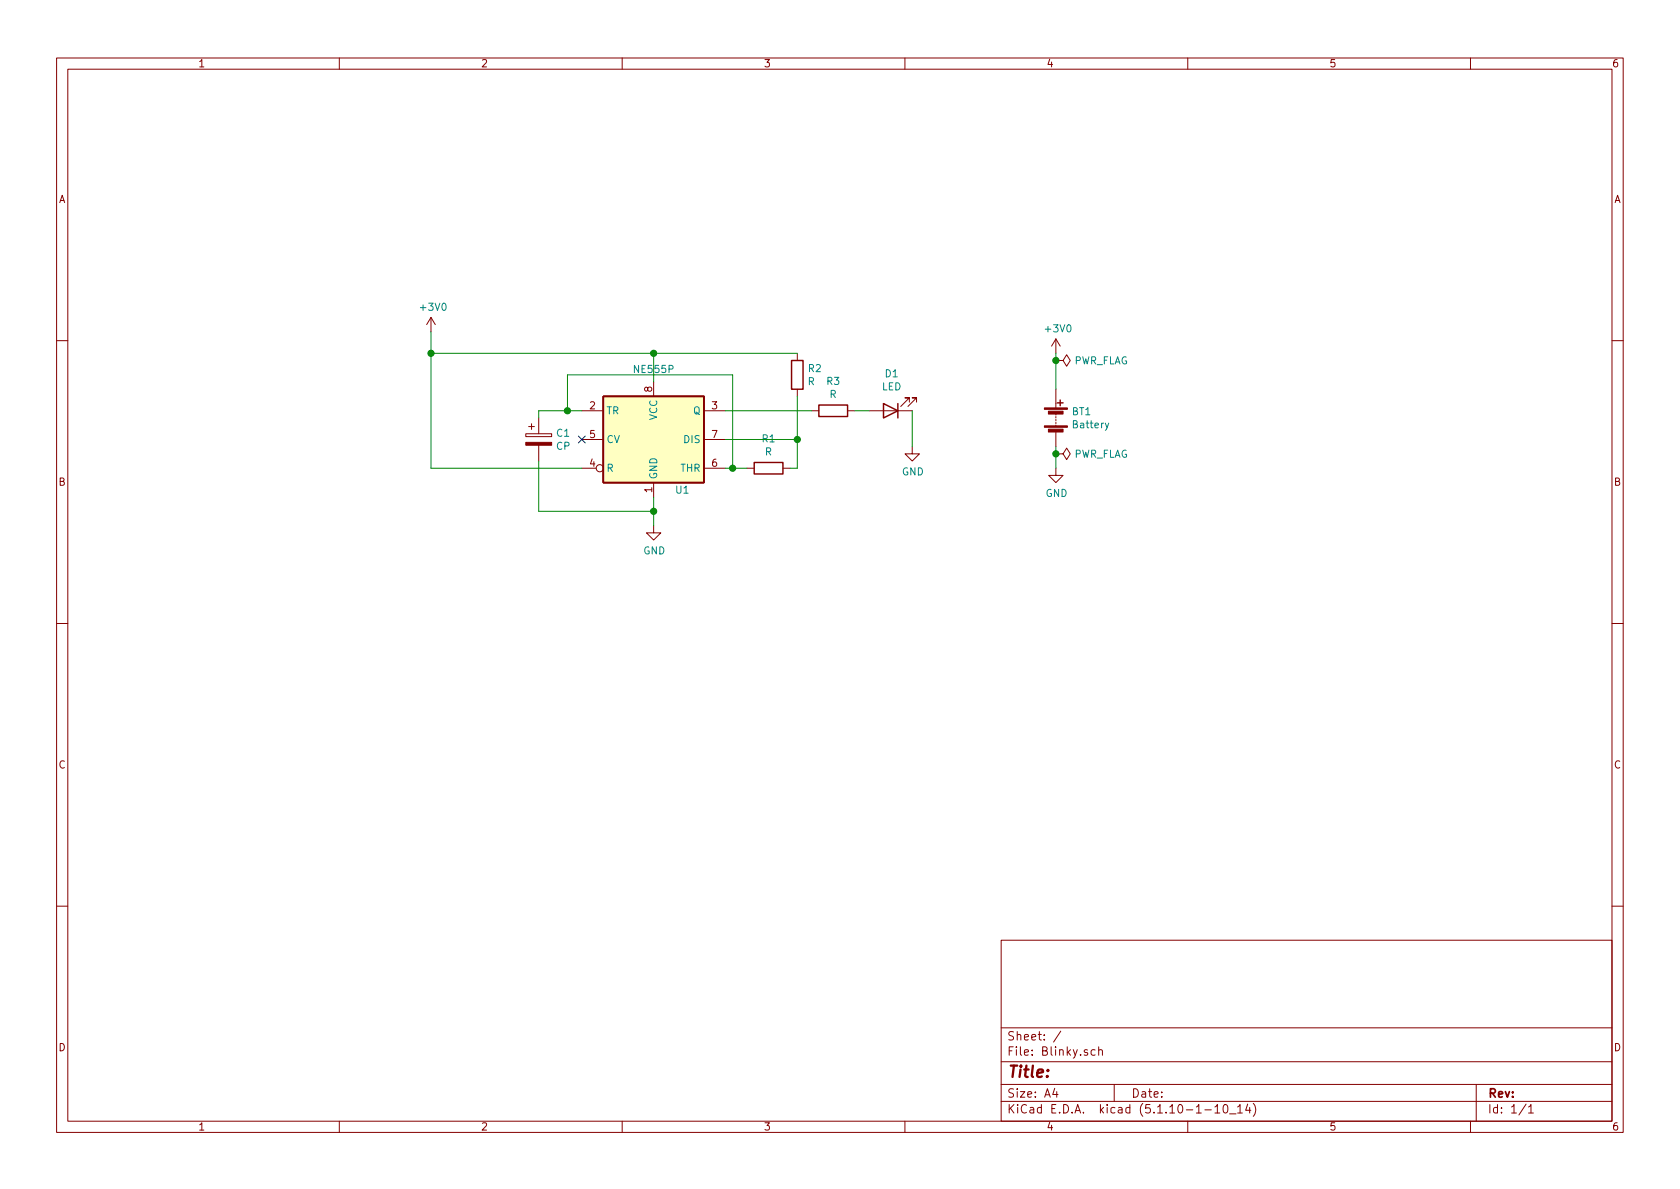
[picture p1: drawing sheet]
<svg xmlns="http://www.w3.org/2000/svg" width="297mm" height="210mm" viewBox="0 0 297 210" stroke-linecap="round" stroke-linejoin="round" font-family="sans-serif">
<g fill="none" stroke="#840000" stroke-width=".18">
<path d="M10 10.3h277v189.9h-277zM12 12.2h273v186.1h-273zM60 10.3v1.9M110 10.3v1.9M160 10.3v1.9M210 10.3v1.9M260 10.3v1.9M76.2 56.1l-.8 1.3M76.2 56.1v2.6M76.2 56.1l.8 1.3M186.7 59.9l-.8 1.3M186.7 59.9v2.6"/>
<path d="M186.7 59.9l.8 1.3M10 60.2h2M93 76.7h4.5v.5h-4.5zM93.5 75.4h1M94 74.9v1M95.2 73.9v2.8M95.2 78.7v2.8M102.9 72.6h3.8M102.9 77.7h3.8M115.6 67.6v2.5M124.5 72.6h3.8M124.5 77.7h3.8"/>
<path d="M141 62.5v1.2M141 68.8v1.3M143.5 72.6h1.3M149.9 72.6h1.2M153.7 72.6h7.6M160.8 71.1v-.7h-.8h.8l-1.5 1.5M161.3 79v1.3h1.3l-1.3 1.2-1.3-1.2h1.3M162.1 71.1v-.7h-.8h.8l-1.6 1.5M186.7 63.7h1.3l.6-1 .6 1-.6 1.1-.6-1.1M186.7 63.7h.1M186.7 68.8v3.3M186.7 73.1v.3"/>
<path d="M186.7 73.7v.2M186.7 74.2v.2M186.7 74.7v.2M186.7 75.2v.2M186.7 76.4v2.6M285 60.2h2M102.9 82.8h2.5M115.6 93v1.2h1.2l-1.2 1.3-1.3-1.3h1.3M115.6 85.3v2.6M124.5 82.8h3.8M132.1 82.8h1.2M138.4 82.8h1.3"/>
<path d="M186.7 80.3h1.3l.6-1.1 .6 1.1-.6 1-.6-1M186.7 80.3h.1M186.7 82.8v1.3h1.3l-1.3 1.2-1.3-1.2h1.3M10 110.3h2M285 110.3h2M10 160.2h2M177 166.3h108v32h-108zM285 160.2h2M60 198.3v1.9M110 198.3v1.9M160 198.3v1.9M177 194.8h108"/>
<path d="M177 191.8h108M177 187.8h108M177 181.8h108M186.5 192.5l-.4 1h1M186.8 193v1M187.6 182.3l-1.3 2M193.6 185.7l-.4-.1-.3 .3 .1 .6 .2 .1 .4-.1M194.3 185.7a.37 .37 0 0 1 .6 .1v.8M194.3 185.1v1.5M197 191.8v3M210 198.3v1.9M213 196.3h1.2"/>
<path d="M214.8 195.8l.4-.5v1.5M214.8 196.8h.9M216.4 195.5l.3-.2a.94 .94 0 0 1 0 1.5l-.4-.3v-.6zM217.4 197h1.1M218.8 195.8l.5-.5v1.5M218.8 196.8h.9M220.6 195.2l-.4 1.1h1M221 195.8v1M221.6 195.1a1.71 1.71 0 0 1 0 2.3M260 198.3v1.9M261 191.8v6.5M269.8 195.2l-1.2 2"/>
<path d="M270.3 195.8l.4-.5v1.5M270.3 196.8h.8"/>
<circle cx="106" cy="82.8" r=".63"/>
</g>
<path d="M106.7 70.1h17.8v15.2h-17.8z" fill="#ffffc2" stroke="#ffffc2" stroke-width=".18"/>
<path d="M106.7 70.1h17.8v15.2h-17.8zM140 63.7h2v5.1h-2zM144.8 71.6h5.1v2.1h-5.1zM156.2 71.4l2.5 1.2-2.5 1.3zM158.7 71.4v2.5M186.9 71.2h1.1M187.5 70.7v1M133.3 81.8h5.1v2h-5.1z" fill="none" stroke="#840000" stroke-width=".25"/>
<g fill="#840000" stroke="#840000" stroke-width=".18">
<path d="M184.7 75.3h4v.3h-4z"/>
<path d="M184.7 72.1h4v.3h-4z"/>
<path d="M185.4 75.9h2.6v.5h-2.6z"/>
<path d="M185.4 72.7h2.6v.5h-2.6z"/>
<path d="M93 78.2h4.5v.5h-4.5z"/>
</g>
<path d="M196 74.8l-.4 1.2-.2 .1" fill="none" stroke="#008484" stroke-width=".18"/>
<g fill="none" stroke="#008400" stroke-width=".18">
<path d="M76.2 58.7v24.1h26.7M76.2 62.5h64.8M100.3 72.6v-6.3h29.2v16.5M102.9 72.6h-7.7v1.3M115.6 62.5v5.1M128.3 72.6h15.2M128.3 77.7h12.7M141 70.1v12.7h-1.3M151.1 72.6h2.6M161.3 72.6v6.4M186.7 62.5v6.3M186.7 79v3.8"/>
<path d="M95.2 81.5v8.9h20.4M115.6 87.9v5.1M128.3 82.8h3.8"/>
</g>
<g fill="#008400" stroke="#008400" stroke-width=".25">
<circle cx="76.2" cy="62.5" r=".51"/>
<circle cx="115.6" cy="62.5" r=".51"/>
<circle cx="115.6" cy="90.4" r=".51"/>
<circle cx="186.7" cy="63.7" r=".51"/>
<circle cx="100.3" cy="72.6" r=".51"/>
<circle cx="129.5" cy="82.8" r=".51"/>
<circle cx="186.7" cy="80.3" r=".51"/>
<circle cx="141" cy="77.7" r=".51"/>
</g>
<path d="M102.3 77.1l1.2 1.2M103.5 77.1l-1.2 1.2" fill="none" stroke="#000084" stroke-width=".18"/>
<text font-size="2.8" fill="#840000" x="178" y="190.5">Title:</text>
<g font-size="2.1" fill="#840000">
<text x="178" y="184">Sheet: /</text>
<text x="178" y="186.7">File: Blinky.sch</text>
<text x="178" y="196.9">KiCad E.D.A. kicad (5.1.10-1-10_14)</text>
<text x="178" y="194.1">Size: A4</text>
<text x="200" y="194.1">Date:</text>
<text x="263" y="194.1">Rev:</text>
<text x="263" y="196.9">Id: 1/1</text>
</g>
<g font-size="1.8" fill="#840000">
<text x="35" y="11.9">1</text>
<text x="85" y="11.9">2</text>
<text x="135" y="11.9">3</text>
<text x="185" y="11.9">4</text>
<text x="235" y="11.9">5</text>
<text x="285" y="11.9">6</text>
<text x="10.4" y="35.9">A</text>
<text x="285.4" y="35.9">A</text>
<text x="115.3" y="69.3" transform="rotate(-90 115.3 69.3)">8</text>
<text x="104.3" y="72.4">2</text>
<text x="104.3" y="77.5">5</text>
<text x="125.9" y="72.4">3</text>
<text x="125.9" y="77.5">7</text>
<text x="104.3" y="82.5">4</text>
<text x="125.9" y="82.5">6</text>
<text x="10.4" y="85.9">B</text>
<text x="115.3" y="87.1" transform="rotate(-90 115.3 87.1)">1</text>
<text x="285.4" y="85.9">B</text>
<text x="10.4" y="135.9">C</text>
<text x="285.4" y="135.9">C</text>
<text x="10.4" y="185.9">D</text>
<text x="285.4" y="185.9">D</text>
<text x="35" y="199.9">1</text>
<text x="85" y="199.9">2</text>
<text x="135" y="199.9">3</text>
<text x="185" y="199.9">4</text>
<text x="235" y="199.9">5</text>
<text x="285" y="199.9">6</text>
</g>
<g font-size="1.8" fill="#008484">
<text x="74.5" y="55">+3V0</text>
<text x="185" y="58.8">+3V0</text>
<text x="112.3" y="66">NE555P</text>
<text x="143" y="65.8">R2</text>
<text x="189.8" y="64.4">PWR_FLAG</text>
<text x="142.8" y="68.1">R</text>
<text x="146.2" y="68.1">R3</text>
<text x="146.7" y="70.4">R</text>
<text x="155.9" y="69">LED</text>
<text x="156.5" y="66.7">D1</text>
<text x="98.5" y="77.2">C1</text>
<text x="107.2" y="73.3">TR</text>
<text x="116.2" y="74.3" transform="rotate(-90 116.2 74.3)">VCC</text>
<text x="122.6" y="73.3">Q</text>
<text x="189.6" y="73.4">BT1</text>
<text x="189.8" y="75.7">Battery</text>
<text x="98.4" y="79.5">CP</text>
<text x="107.2" y="83.4">R</text>
<text x="107.2" y="78.4">CV</text>
<text x="120.3" y="83.4">THR</text>
<text x="121" y="78.4">DIS</text>
<text x="134.8" y="78.2">R1</text>
<text x="135.3" y="80.5">R</text>
<text x="189.8" y="80.9">PWR_FLAG</text>
<text x="116.2" y="84.8" transform="rotate(-90 116.2 84.8)">GND</text>
<text x="119.5" y="87.3">U1</text>
<text x="159.5" y="84.1">GND</text>
<text x="184.9" y="87.9">GND</text>
<text x="113.7" y="98">GND</text>
</g>
</svg>
